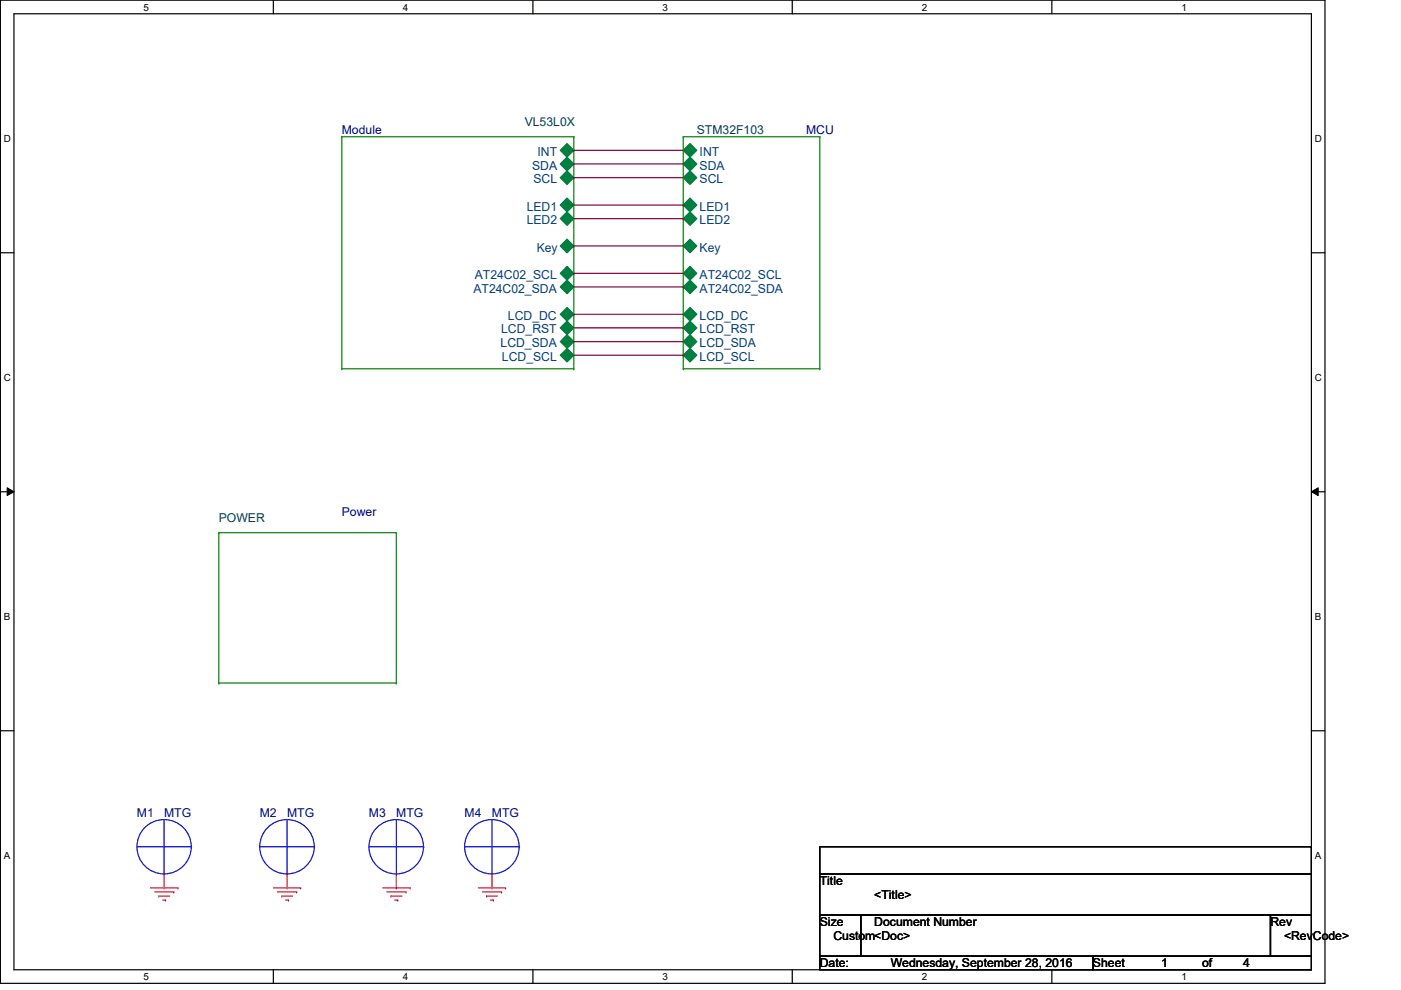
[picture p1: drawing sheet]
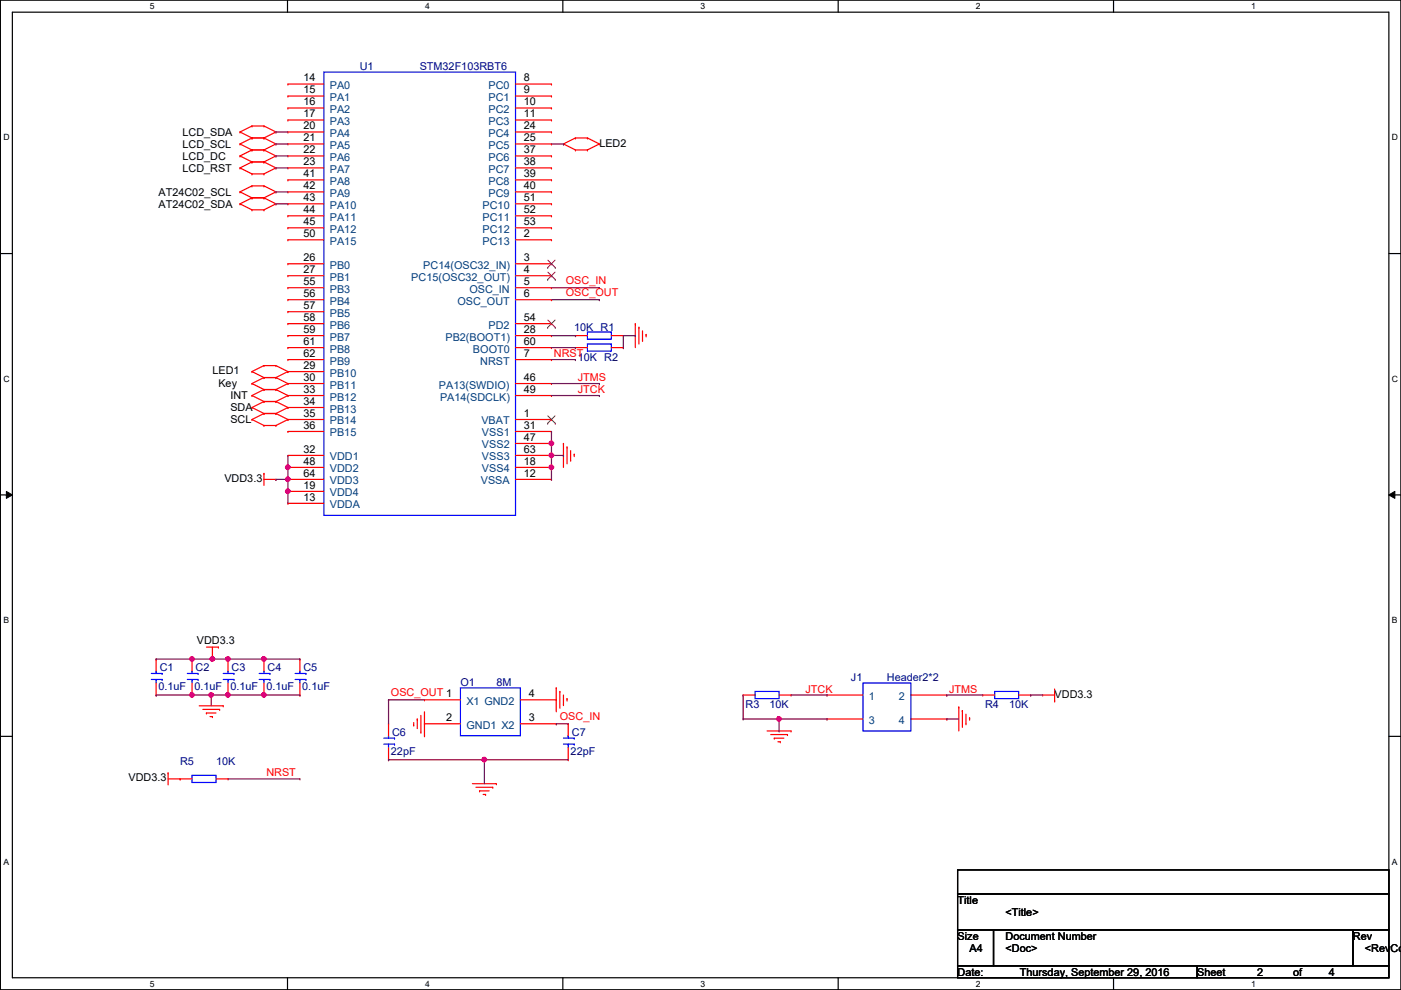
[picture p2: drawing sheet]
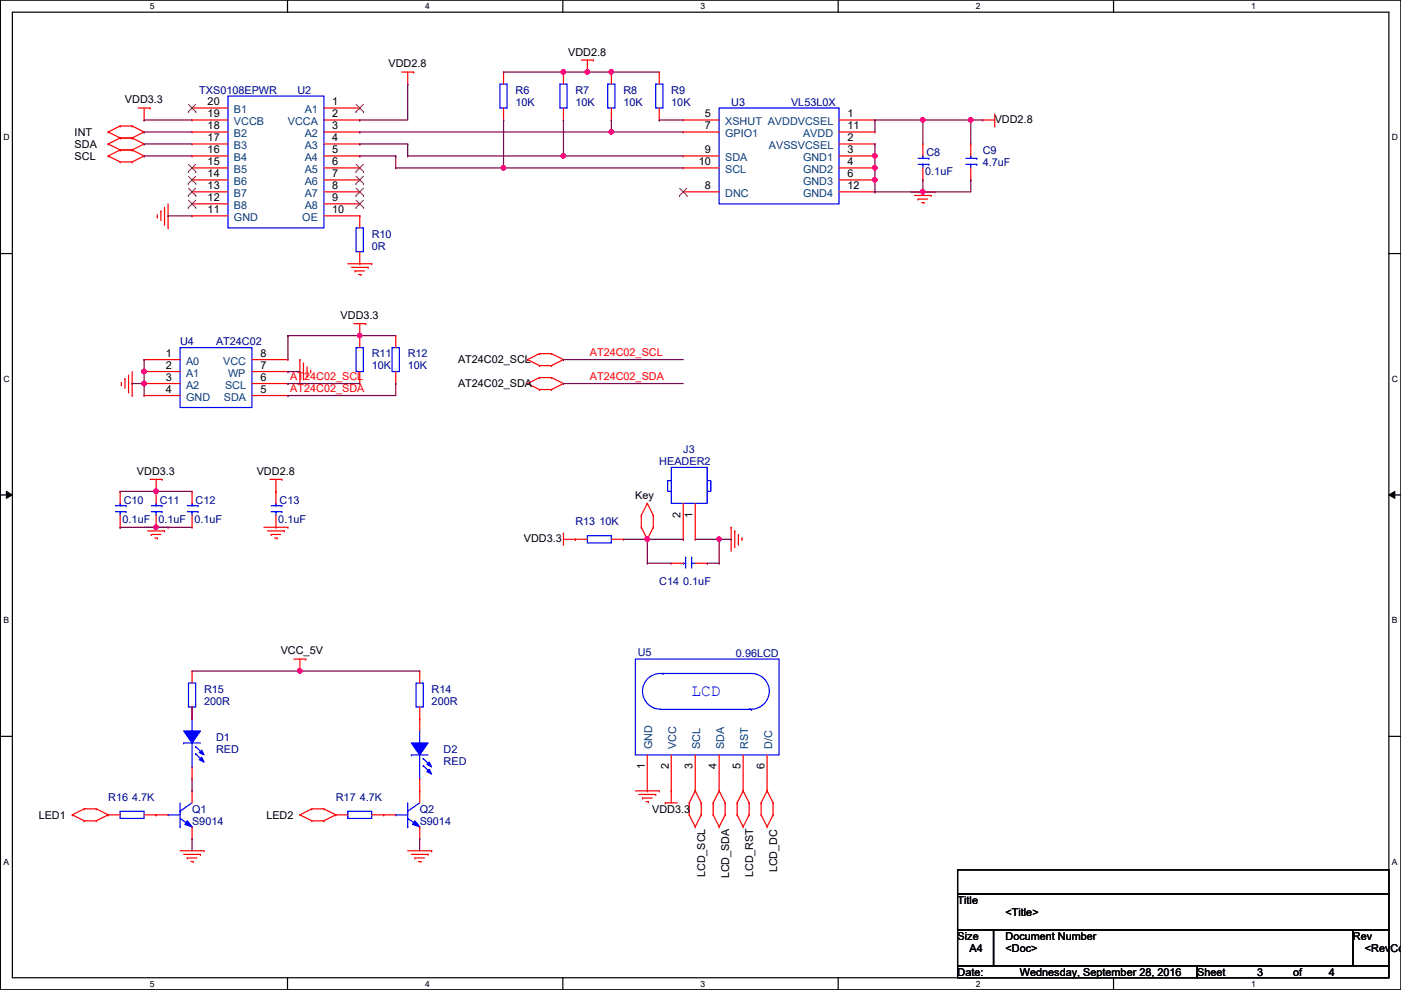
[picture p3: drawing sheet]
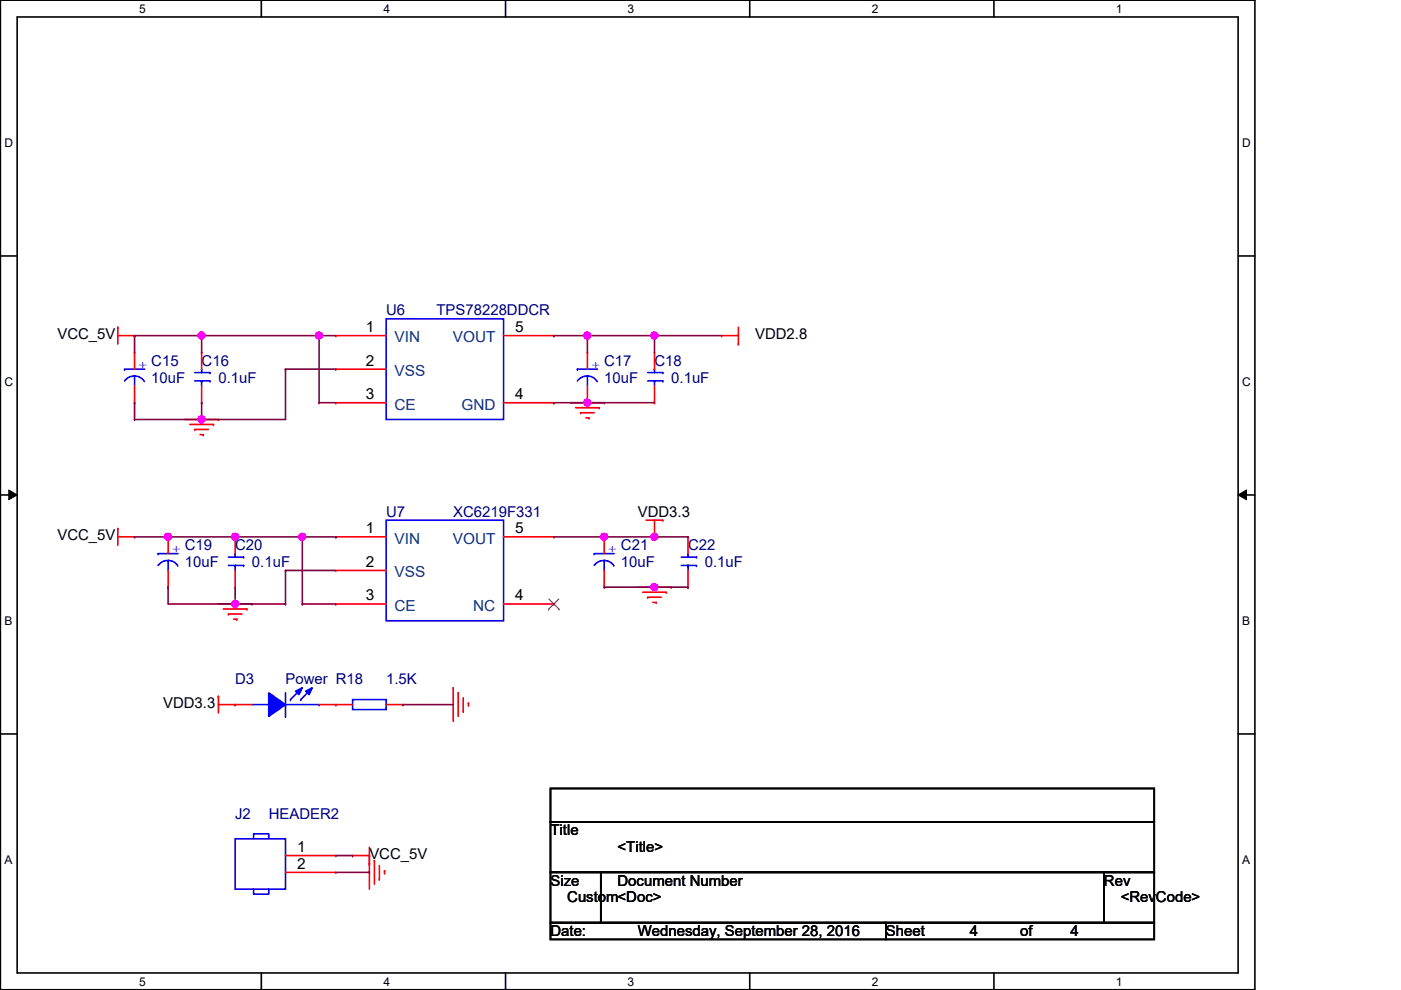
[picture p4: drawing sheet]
# OrCAD Capture schematic VL53L0X.DSN

## Sheets
1 Top: size Custom
2 STM32F103RBT6: size A4; block STM32F103
3 Module: size A4; block VL53L0X
4 Power: size Custom; block POWER

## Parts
sheet Module
C8  0.1uF  [0603]
C9  4.7uF  [0805]
C10  0.1uF  [0603]
C11  0.1uF  [0603]
C12  0.1uF  [0603]
C13  0.1uF  [0603]
C14  0.1uF  [0603]
D1  RED  [h-2]
D2  RED  [h-2]
J3  HEADER2  [h-2]
Q1  S9014  [S9014-SOT23]
Q2  S9014  [S9014-SOT23]
R6  10K  [0603]
R7  10K  [0603]
R8  10K  [0603]
R9  10K  [0603]
R10  0R  [0603]
R11  10K  [0603]
R12  10K  [0603]
R13  10K  [0603]
R14  200R  [0603]
R15  200R  [0603]
R16  4.7K  [0603]
R17  4.7K  [0603]
U2  TXS0108EPWR  [TXS0108EPWR-TSSOP20]
U3  VL53L0X  [VL53L0X]
U4  AT24C02  [AT24C02-SOIC]
U5  0.96LCD  [h-3-2]
sheet Power
C15  10uF  [CAP-3216]
C16  0.1uF  [0805]
C17  10uF  [CAP-3216]
C18  0.1uF  [0805]
C19  10uF  [CAP-3216]
C20  0.1uF  [0805]
C21  10uF  [CAP-3216]
C22  0.1uF  [0805]
D3  Power  [LED-0603]
J2  HEADER2  [h-2]
R18  1.5K  [0603]
U6  TPS78228DDCR  [SOT-25]
U7  XC6219F331  [SOT-25]
sheet STM32F103RBT6
C1  0.1uF  [0603]
C2  0.1uF  [0603]
C3  0.1uF  [0603]
C4  0.1uF  [0603]
C5  0.1uF  [0603]
C6  22pF  [0603]
C7  22pF  [0603]
J1  Header2*2  [H-2-2]
O1  8M  [OSC-3225]
R1  10K  [0603]
R2  10K  [0603]
R3  10K  [0603]
R4  10K  [0603]
R5  10K  [0603]
U1  STM32F103RBT6  [STM32F103_LQFP64]
sheet Top
M1  MTG  [MTG-450-320]
M2  MTG  [MTG-450-320]
M3  MTG  [MTG-450-320]
M4  MTG  [MTG-450-320]

## Blocks and their ports (port=net outside the block, where the names differ)
VL53L0X = schematic Module, on sheet Top: INT=N00130, SDA=N00134, SCL=N00138, LED1=N00228, LED2=N00232, AT24C02_SCL=N00397, AT24C02_SDA=N00401, LCD_SCL=N00698, LCD_SDA=N00694, LCD_RST=N00690, LCD_DC=N00686, Key=N00288
STM32F103 = schematic MCU, on sheet Top: INT=N00130, SDA=N00134, SCL=N00138, Key=N00288, LED2=N00232, LED1=N00228, AT24C02_SDA=N00401, AT24C02_SCL=N00397, LCD_DC=N00686, LCD_RST=N00690, LCD_SDA=N00694, LCD_SCL=N00698
POWER = schematic Power, on sheet Top: no ports

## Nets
GND: C1.1 C2.1 C3.1 C4.1 C5.1 C6.1 C7.1 C8.1 C9.1 C10.1 C11.1 C12.1 C13.1 C14.1 C15.2 C16.1 C17.2 C18.1 C19.2 C20.1 C21.2 C22.1 J1.3 J1.4 J2.2 J3.1 M1.1 M2.1 M3.1 M4.1 O1.2(GND1) O1.4(GND2) Q1.2(E) Q2.2(E) R1.1 R2.1 R3.2 R10.1 R18.1 U1.12(VSSA) U1.18(VSS4) U1.31(VSS1) U1.47(VSS2) U1.63(VSS3) U2.11(GND) U3.2(AVSSVCSEL) U3.3(GND1) U3.4(GND2) U3.6(GND3) U3.12(GND4) U4.1(A0) U4.2(A1) U4.3(A2) U4.4(GND) U4.7(WP) U5.1(GND) U6.2(VSS) U6.4(GND) U7.2(VSS)
VCC_5V: C15.1 C16.2 C19.1 C20.2 J2.1 R14.2 R15.2 U6.1(VIN) U6.3(CE) U7.1(VIN) U7.3(CE)
VDD2.8: C8.2 C9.2 C13.2 C17.1 C18.2 R6.2 R7.2 R8.2 R9.2 U2.2(VCCA) U3.1(AVDDVCSEL) U3.11(AVDD) U6.5(VOUT)
VDD3.3: C1.2 C2.2 C3.2 C4.2 C5.2 C10.2 C11.2 C12.2 C21.1 C22.2 D3.1 R4.1 R5.1 R11.2 R12.2 R13.2 U1.13(VDDA) U1.19(VDD4) U1.32(VDD1) U1.48(VDD2) U1.64(VDD3) U2.19(VCCB) U4.8(VCC) U5.2(VCC) U7.5(VOUT)
STM32F103/JTCK: J1.1 R3.1 U1.49(PA14(SDCLK))
STM32F103/JTMS: J1.2 R4.2 U1.46(PA13(SWDIO))
STM32F103/NRST: R5.2 U1.7(NRST)
STM32F103/OSC_IN: C7.2 O1.3(X2) U1.5(OSC_IN)
STM32F103/OSC_OUT: C6.2 O1.1(X1) U1.6(OSC_OUT)
N00130: U1.33(PB12) U2.18(B2)
N00134: U1.34(PB13) U2.17(B3)
N00138: U1.35(PB14) U2.16(B4)
N00228: R16.2 U1.29(PB10)
N00232: R17.2 U1.25(PC5)
N00288: C14.2 J3.2 R13.1 U1.30(PB11)
N00397: R11.1 U1.42(PA9) U4.6(SCL)
N00401: R12.1 U1.43(PA10) U4.5(SDA)
N00686: U1.22(PA6) U5.6(D/C)
N00690: U1.23(PA7) U5.5(RST)
N00694: U1.20(PA4) U5.4(SDA)
N00698: U1.21(PA5) U5.3(SCL)
N207438: D3.2 R18.2
N217549: D2.2 Q2.3(C)
N217550: Q2.1(B) R17.1
N217553: Q1.1(B) R16.1
N217554: D2.1 R14.1
N217558: R10.2 U2.10(OE)
STM32F103/N206718: R1.2 U1.28(PB2(BOOT1))
STM32F103/N206722: R2.2 U1.60(BOOT0)
VL53L0X/N212005: R9.1 U3.5(XSHUT)
VL53L0X/N212009: R8.1 U2.3(A2) U3.7(GPIO1)
VL53L0X/N212016: R7.1 U2.4(A3) U3.9(SDA)
VL53L0X/N212023: R6.1 U2.5(A4) U3.10(SCL)
VL53L0X/N214668: D1.1 R15.1
VL53L0X/N214670: D1.2 Q1.3(C)

Not connected (* = marked no-connect by the designer): U1 1(VBAT)* 2(PC13) 3(PC14(OSC32_IN))* 4(PC15(OSC32_OUT))* 8(PC0) 9(PC1) 10(PC2) 11(PC3) 14(PA0) 15(PA1) 16(PA2) 17(PA3) 24(PC4) 26(PB0) 27(PB1) 36(PB15) 37(PC6) 38(PC7) 39(PC8) 40(PC9) 41(PA8) 44(PA11) 45(PA12) 50(PA15) 51(PC10) 52(PC11) 53(PC12) 54(PD2)* 55(PB3) 56(PB4) 57(PB5) 58(PB6) 59(PB7) 61(PB8) 62(PB9); U2 1(A1)* 6(A5)* 7(A6)* 8(A7)* 9(A8)* 12(B8)* 13(B7)* 14(B6)* 15(B5)* 20(B1)*; U3 8(DNC)*; U7 4(NC)*
